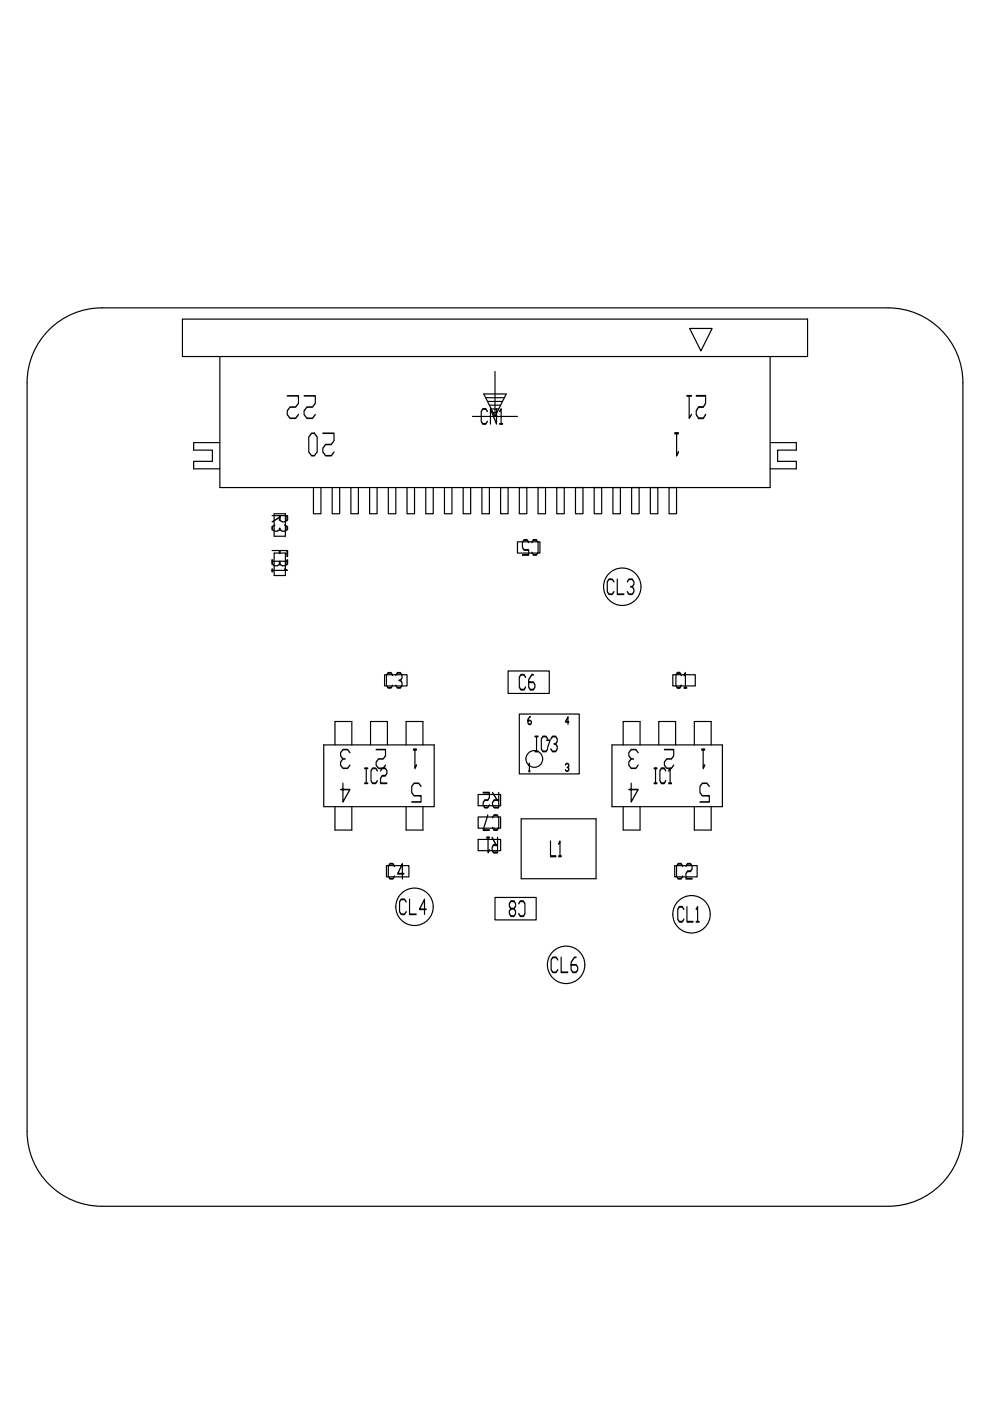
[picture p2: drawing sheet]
<svg xmlns="http://www.w3.org/2000/svg" width="210mm" height="297mm" viewBox="0 0 210 297" stroke-linecap="round" stroke-linejoin="round" font-family="sans-serif">
<path d="M10.4 69.9a15.8 15.8 0 0 1 11.2-4.6h166.7a15.9 15.9 0 0 1 15.9 15.8v158.8a15.9 15.9 0 0 1-15.9 15.9h-166.7a15.9 15.9 0 0 1-15.9-15.9v-158.8a15.8 15.8 0 0 1 4.7-11.2z" fill="none" stroke="#000" stroke-width=".25"/>
<g fill="none" stroke="#000" stroke-width=".25">
<path d="M38.7 67.7h132.5v7.9h-132.5zM46.6 75.6v27.8h116.7v-27.8M105 78.8v9.5M146.2 69.6h4.8l-2.4 4.8zM46.6 93.8h-5.5v1.6h3.9v2.4h-3.9v1.6h5.5M100.2 88.3h9.5M102.6 83.5h4.7l-2.3 4.8zM103 84.3h3.9M103.4 85.1h3.1M103.8 85.9h2.3M104.2 86.7h1.5M104.6 87.5h.7"/>
<path d="M163.3 93.8h5.5v1.6h-3.9v2.4h3.9v1.6h-5.5M58.1 108.9h2.4v4.8h-2.4zM58.1 117.3h2.4v4.7h-2.4zM66.5 103.4v5.5h1.5v-5.5M70.4 103.4v5.5h1.6v-5.5M74.4 103.4v5.5h1.6v-5.5M78.4 103.4v5.5h1.6v-5.5M82.3 103.4v5.5h1.6v-5.5M86.3 103.4v5.5h1.6v-5.5M90.3 103.4v5.5h1.6v-5.5M94.2 103.4v5.5h1.6v-5.5M98.2 103.4v5.5h1.6v-5.5"/>
<path d="M102.2 103.4v5.5h1.6v-5.5M106.1 103.4h1.6v5.5h-1.6zM109.7 114.9h4.8v2.4h-4.8zM110.1 103.4h1.6v5.5h-1.6zM114.1 103.4h1.6v5.5h-1.6zM118 103.4h1.6v5.5h-1.6zM122 103.4h1.6v5.5h-1.6zM126 103.4h1.6v5.5h-1.6zM130 103.4h1.5v5.5h-1.5zM133.9 103.4h1.6v5.5h-1.6zM137.9 103.4h1.6v5.5h-1.6zM141.9 103.4h1.5v5.5h-1.5z"/>
<path d="M68.6 157.9h23.5v13.1h-23.5zM71 157.9v-4.9h3.6v4.9M78.6 157.9v-4.9h3.5v4.9M81.5 143.1h4.8v2.3h-4.8zM86.1 157.9v-4.9h3.6v4.9M107.7 142.3h8.8v4.7h-8.8zM110.1 151.4h12.7v12.7h-12.7zM129.8 157.9h23.4v13.1h-23.4zM132.1 157.9v-4.9h3.6v4.9M139.7 157.9v-4.9h3.5v4.9M142.7 143.1h4.7v2.3h-4.7zM147.2 157.9v-4.9h3.6v4.9"/>
<path d="M71 171v5h3.6v-5M86.1 171v5h3.6v-5M101.4 173.2h4.7v2.4h-4.7zM101.4 178h4.7v2.4h-4.7zM101.4 168.5h4.7v2.3h-4.7zM110.5 173.6h15.9v12.7h-15.9zM132.1 171v5h3.6v-5M147.2 171v5h3.6v-5M81.9 183.5h4.8v2.4h-4.8zM105 190.3h8.7v4.7h-8.7zM143 183.5h4.8v2.4h-4.8z"/>
<circle cx="131.9" cy="124.4" r="4"/>
<circle cx="113.3" cy="160.9" r="1.77"/>
<circle cx="87.9" cy="192.3" r="4"/>
<circle cx="146.6" cy="193.8" r="4"/>
<circle cx="120" cy="204.6" r="4"/>
</g>
<g font-size="7.1">
<text x="66.9" y="83.9" transform="rotate(-180 66.9 83.9)">22</text>
<text x="149.6" y="83.9" transform="rotate(-180 149.6 83.9)">21</text>
<text x="70.8" y="91.9" transform="rotate(-180 70.8 91.9)">20</text>
<text x="143.9" y="91.9" transform="rotate(-180 143.9 91.9)">1</text>
</g>
<g font-size="6">
<text x="74.2" y="158.9" transform="rotate(-180 74.2 158.9)">3</text>
<text x="81.7" y="158.9" transform="rotate(-180 81.7 158.9)">2</text>
<text x="88.3" y="158.9" transform="rotate(-180 88.3 158.9)">1</text>
<text x="135.3" y="158.9" transform="rotate(-180 135.3 158.9)">3</text>
<text x="142.8" y="158.9" transform="rotate(-180 142.8 158.9)">2</text>
<text x="149.4" y="158.9" transform="rotate(-180 149.4 158.9)">1</text>
<text x="74.2" y="166.1" transform="rotate(-180 74.2 166.1)">4</text>
<text x="89.3" y="166.1" transform="rotate(-180 89.3 166.1)">5</text>
<text x="135.3" y="166.1" transform="rotate(-180 135.3 166.1)">4</text>
<text x="150.4" y="166.1" transform="rotate(-180 150.4 166.1)">5</text>
</g>
<g font-size="4.8">
<text x="102" y="89.9">CN1</text>
<text x="57.7" y="109.3" transform="rotate(90 57.7 109.3)">R3 FB1</text>
<text x="114.1" y="114.5" transform="rotate(-180 114.1 114.5)">C5</text>
<text x="128.8" y="126">CL3</text>
<text x="81.9" y="145.8">C3</text>
<text x="110.1" y="146.2">C6</text>
<text x="143.3" y="145.8">C1</text>
<text x="113.4" y="159.3">IC3</text>
<text x="77.3" y="166.1">IC2</text>
<text x="138.7" y="166.1">IC1</text>
<text x="105.7" y="172.8" transform="rotate(-180 105.7 172.8)">C7</text>
<text x="105.7" y="168.1" transform="rotate(-180 105.7 168.1)">R2</text>
<text x="105.5" y="177.6" transform="rotate(-180 105.5 177.6)">R1</text>
<text x="116.7" y="181.5">L1</text>
<text x="82.3" y="186.3">C4</text>
<text x="111.3" y="191.1" transform="rotate(-180 111.3 191.1)">C8</text>
<text x="143.4" y="186.3">C2</text>
<text x="84.7" y="193.8">CL4</text>
<text x="143.7" y="195.4">CL1</text>
<text x="116.9" y="206.1">CL6</text>
</g>
<g font-size="2.4">
<text x="111.9" y="153.6">6</text>
<text x="119.9" y="153.6">4</text>
<text x="115.9" y="158.5">7</text>
<text x="112.1" y="163.5">1</text>
<text x="119.9" y="163.5">3</text>
</g>
</svg>
